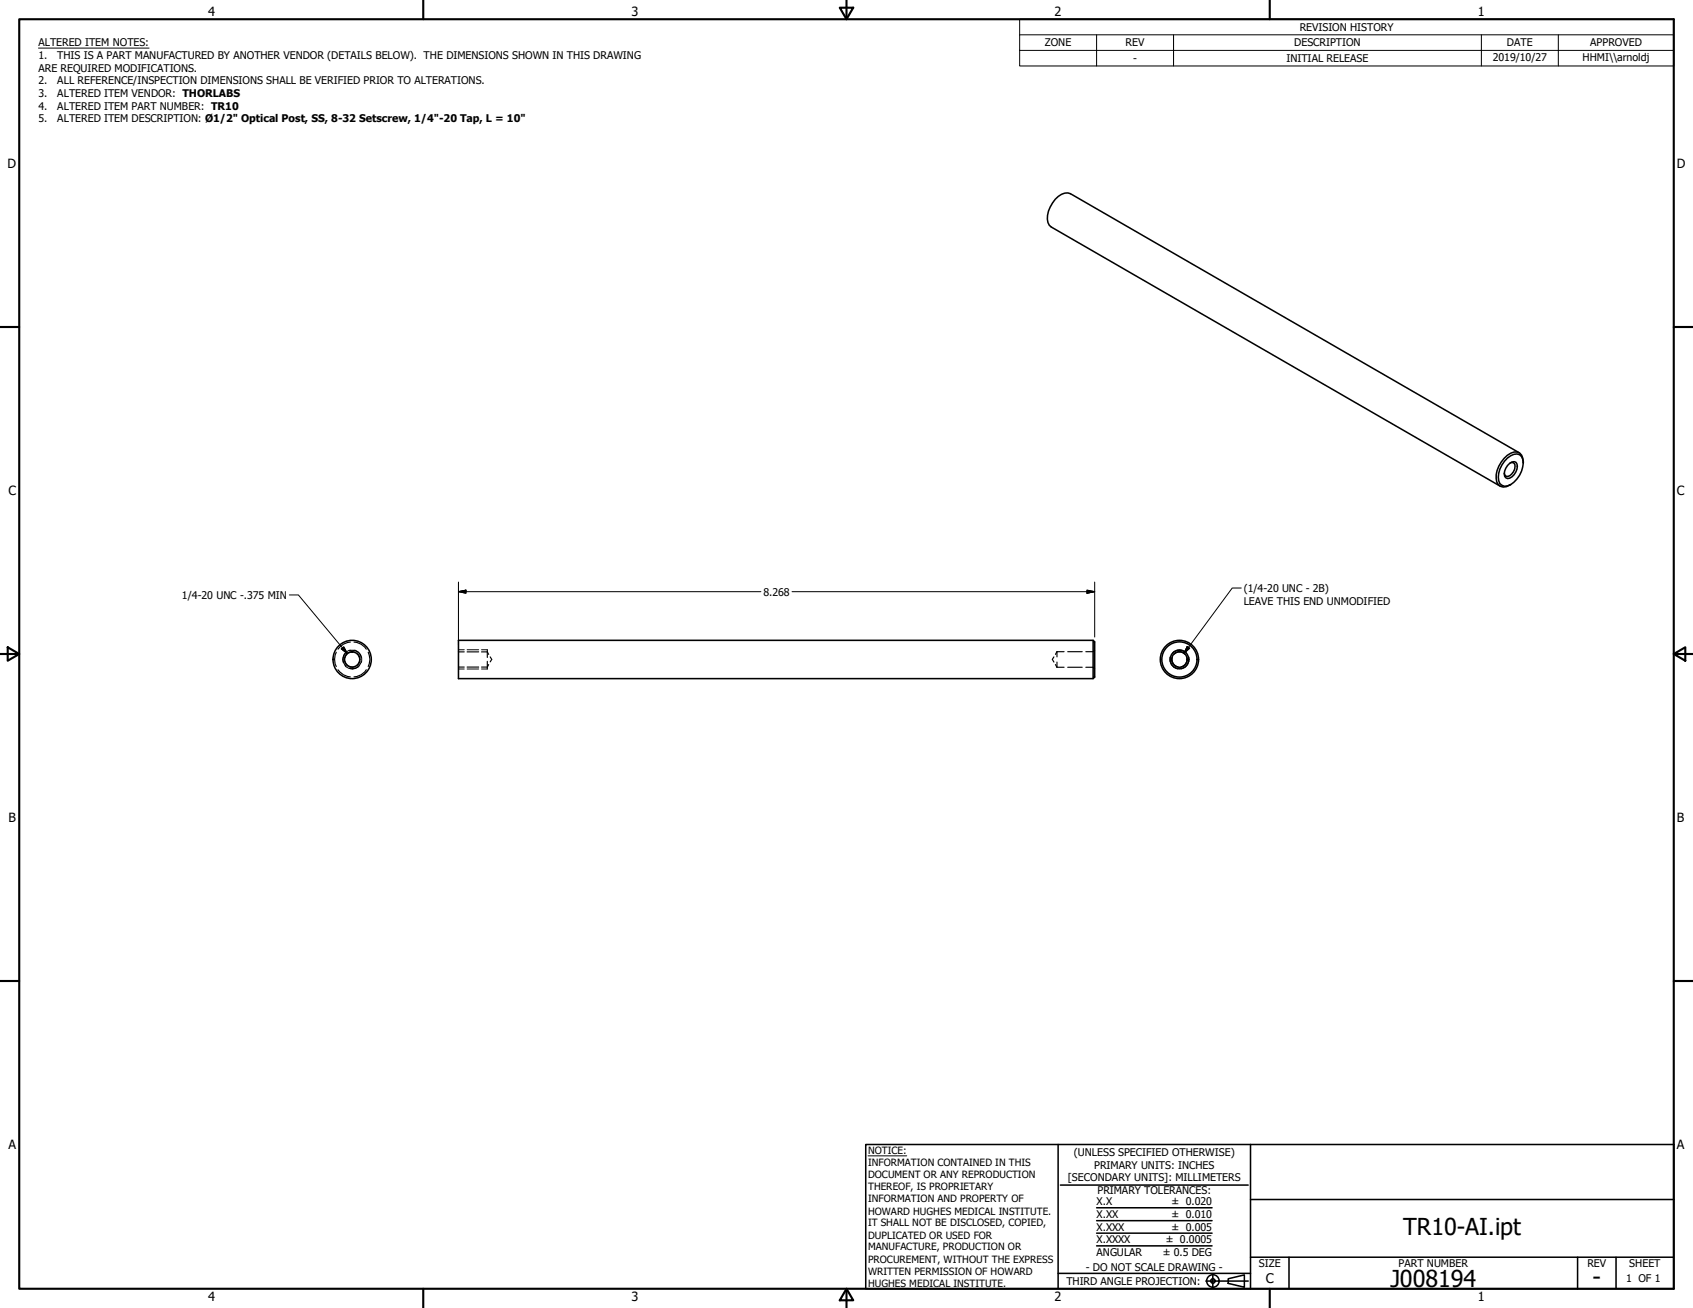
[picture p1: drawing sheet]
<svg xmlns="http://www.w3.org/2000/svg" width="559mm" height="432mm" viewBox="0 0 559 432" stroke-linecap="round" stroke-linejoin="round" font-family="sans-serif">
<!-- layer: Visible (ANSI) -->
<g fill="none" stroke="#000" stroke-width=".51">
<path d="M497.6 151.2a3.7 3.7 0 0 1 4-1.1 3.7 3.7 0 0 1 1 4 8.5 8.5 0 0 1-5 6.3 2.42 2.42 0 0 1-3.1-2.9 8.7 8.7 0 0 1 3.1-6.3zM498.3 153l1.4-.6a1.7 1.7 0 0 1 1 2.5 4.1 4.1 0 0 1-3.1 3.1 1.7 1.7 0 0 1-1-2.5l1-1.8zM498.5 152.8h1.1a2.61 2.61 0 0 1-.6 3.7l-1.4 .8-.5-.1-.6-1M501.5 149.5l-148.2-85.6a5.2 5.2 0 0 0-5.9 3.1 7 7 0 0 0-1.1 7.4l.7 .5 148.1 85.6M502.8 152.8a2.82 2.82 0 0 0-1-3 2.82 2.82 0 0 0-3.1-.2 9.2 9.2 0 0 0-4.7 9.5 2.83 2.83 0 0 0 4.7 .9M360.8 211.4l.5 .5v11.6l-.5 .5zM360.8 211.4h-209.5v12.6h209.5"/>
<circle cx="116.2" cy="217.7" r="2.51"/>
<circle cx="116.2" cy="217.7" r="6.3"/>
<circle cx="389.3" cy="217.7" r="6.3"/>
<circle cx="389.3" cy="217.7" r="5.8"/>
<circle cx="389.3" cy="217.7" r="3.1"/>
<circle cx="389.3" cy="217.7" r="2.57"/>
</g>
<!-- layer: Hidden (ANSI) -->
<g fill="none" stroke="#000" stroke-width=".38">
<path d="M111 215.3a5.1 5.1 0 0 0 0 4.7M113.8 218.2a2.4 2.4 0 0 0 3.2 1.9M114.2 215.5a3 3 0 0 0 0 4.5M115.3 214.8a2.95 2.95 0 0 1 3.9 2.3M115.6 212a5.4 5.4 0 0 0-4 2.3M116.8 212a5.1 5.1 0 0 1 4.1 2.3M117 215.3a2.38 2.38 0 0 0-3.2 1.9M117.9 215.8a2.42 2.42 0 0 1 0 3.8M119.2 218.3a2.95 2.95 0 0 1-3.9 2.3M121.5 215.3a5.1 5.1 0 0 1 0 4.7M151.3 215.2h1.9M154.2 215.2h3.8"/>
<path d="M158.9 215.2h1.9l.5 .8M160.8 214.5v2.5M160.8 218.3v2.6M161.3 219.4l-.5 .8h-1.9M161.8 216.9l.5 .8-.5 .8M347.9 216.9l-.6 .8 .6 .9M348.4 219.4l.5 .9M348.9 215.1v1.8M348.9 218.6v1.7M348.9 215.1l-.5 .9M348.9 215.1h2.3M352.4 215.1h4.8"/>
<path d="M361 215l-2.6 .1M361.3 214.6l-.2 .2M387 216.9a2.45 2.45 0 0 0 1.8 3.2M387.5 216a2.47 2.47 0 0 1 3.7 0M391.7 216.9a2.45 2.45 0 0 1-1.9 3.2M111.6 221.1a5.4 5.4 0 0 0 4 2.4M120.9 221.1a5.1 5.1 0 0 1-4.1 2.4M151.3 220.2h1.9M154.2 220.2h3.8M348.9 220.3h2.3M352.4 220.3h4.8M358.4 220.3l2.6 .1"/>
<path d="M361.1 220.6l.2 .2"/>
</g>
<!-- layer: Hidden Narrow (ANSI) -->
<path d="M113.9 219.8a3 3 0 0 0 4.7 0M115.6 214.6a3.1 3.1 0 0 0-2.3 4.1M116.9 214.6a3.1 3.1 0 0 1 2.4 4.1M151.3 214.5h1.9M154.2 214.5h3.8M158.9 214.5h1.9M386.3 216.7a3.1 3.1 0 0 0 2.4 4.1M387 215.6a3 3 0 0 1 4.6 0M392.3 216.7a3.1 3.1 0 0 1-2.3 4.1M151.3 220.9h1.9M154.2 220.9h3.8M158.9 220.9h1.9" fill="none" stroke="#000" stroke-width=".33"/>
<!-- layer: Border (ANSI) -->
<g fill="none" stroke="#000" stroke-width=".7">
<path d="M6.3 6.3h546.1v419.1h-546.1zM139.7 0v6.3M277.2 2.5h4.4l-2.2 3.8zM279.4 0v6.3M419.1 0v6.3M0 107.9h6.3M552.4 107.9h6.4M0 215.9h6.3M2.5 213.7l3.8 2.2-3.8 2.2zM552.4 215.9l3.9-2.2v4.4zM552.4 215.9h6.4M0 323.8h6.3"/>
<path d="M552.4 323.8h6.4M139.7 425.4v6.4M279.4 425.4l2.2 3.9h-4.4zM279.4 425.4v6.4M419.1 425.4v6.4"/>
</g>
<!-- layer: Title (ANSI) -->
<g fill="none" stroke="#000" stroke-width=".51">
<path d="M285.8 377.8h266.6v47.6h-266.6zM349.2 377.8v47.6M412.7 377.8v47.6M350 391.2h62M361.9 398.7h38.1M412.7 396h139.7M361.9 411.3h38.1M361.9 407.1h38.1M361.9 403h38.1M412.7 415h139.7M425.4 415v10.4M520.7 415v10.4"/>
<path d="M533.4 415v10.4M349.2 420.4h63.5M398 422.9h14M400.3 420.6v4.6M405.4 422.1l5.3-1.2v4l-5.3-1.2z"/>
<circle cx="400.3" cy="422.9" r="2.06"/>
<circle cx="400.3" cy="422.9" r=".73"/>
</g>
<path d="M286.5 381.6h12.8" fill="none" stroke="#000" stroke-width=".33"/>
<!-- layer: Symbol (ANSI) -->
<g fill="none" stroke="#000" stroke-width=".33">
<path d="M12.7 15.9h36.5M336.5 11.5v-5.2h215.9v5.2M336.5 16.6h215.9M361.9 11.5v10.3M387.3 11.5v10.3M488.9 11.5v10.3M514.3 11.5v10.3M552.4 11.5h-215.9v5.1M552.4 11.5v10.3h-215.9v-5.2M95.5 196.4h3l16.2 19.4M409.7 194.1h-3l-15.9 21.6M112.6 214.2l.9-.6 1.2 2.2z"/>
<path d="M391.9 213.4l.8 .6-1.9 1.7z"/>
</g>
<!-- layer: Dimension (ANSI) -->
<path d="M151.3 195.3l2.5-.5v1zM151.3 195.3h99.8M151.3 192.2v20.7M261.4 195.3h99.9M358.8 194.8l2.5 .5-2.5 .5zM361.3 192.2v18.1" fill="none" stroke="#000" stroke-width=".33"/>
<path d="M151.3 195.3l2.5-.5zM151.3 195.3l2.5-.5v1zM358.8 195.8l2.5-.5zM358.8 194.8l2.5 .5-2.5 .5z" fill="#000" stroke="#000" stroke-width=".33"/>
<!-- layer: Symbol (ANSI) -->
<path d="M112.6 214.2l2.1 1.6zM112.6 214.2l.9-.6 1.2 2.2zM391.9 213.4l-1.1 2.3zM391.9 213.4l.8 .6-1.9 1.7z" fill="#000" stroke="#000" stroke-width=".33"/>
<g font-size="7.7">
<text x="463.2" y="407.6">TR10-AI.ipt</text>
<text x="458.9" y="424.8">J008194</text>
<text x="525.7" y="424.4">-</text>
</g>
<text font-size="4.4" x="417.8" y="423.5">C</text>
<g font-size="4.2">
<text x="68.7" y="5.3">4</text>
<text x="208.4" y="5.3">3</text>
<text x="348.1" y="5.3">2</text>
<text x="487.8" y="5.3">1</text>
<text x="2.5" y="55.5">D</text>
<text x="553.5" y="55.5">D</text>
<text x="2.8" y="163.4">C</text>
<text x="553.5" y="163.4">C</text>
<text x="2.9" y="271.4">B</text>
<text x="553.5" y="271.4">B</text>
<text x="2.8" y="379.3">A</text>
<text x="553.5" y="379.3">A</text>
<text x="68.7" y="429.5">4</text>
<text x="208.4" y="429.6">3</text>
<text x="348.1" y="429.6">2</text>
<text x="487.8" y="429.5">1</text>
</g>
<g font-size="3.5">
<text x="429" y="10.2">REVISION HISTORY</text>
<text x="12.7" y="15.3">ALTERED ITEM NOTES:</text>
<text x="344.9" y="15.3">ZONE</text>
<text x="371.5" y="15.3">REV</text>
<text x="427.2" y="15.3">DESCRIPTION</text>
<text x="497.4" y="15.3">DATE</text>
<text x="524.9" y="15.3">APPROVED</text>
<text x="12.7" y="19.5">1.</text>
<text x="12.7" y="23.7">ARE REQUIRED MODIFICATIONS.</text>
<text x="18.9" y="19.5">THIS IS A PART MANUFACTURED BY ANOTHER VENDOR (DETAILS BELOW). THE DIMENSIONS SHOWN IN THIS DRAWING</text>
<text x="374" y="20.3">-</text>
<text x="424.6" y="20.4">INITIAL RELEASE</text>
<text x="492.7" y="20.3">2019/10/27</text>
<text x="522.4" y="20.1">HHMI\\arnoldj</text>
<text x="12.7" y="27.8">2.</text>
<text x="18.9" y="27.8">ALL REFERENCE/INSPECTION DIMENSIONS SHALL BE VERIFIED PRIOR TO ALTERATIONS.</text>
<text x="12.7" y="32">3.</text>
<text x="18.9" y="32">ALTERED ITEM VENDOR: THORLABS</text>
<text x="12.7" y="36.2">4.</text>
<text x="12.7" y="40.4">5.</text>
<text x="18.9" y="36.2">ALTERED ITEM PART NUMBER: TR10</text>
<text x="18.9" y="40.4">ALTERED ITEM DESCRIPTION: Ø1/2&quot; Optical Post, SS, 8-32 Setscrew, 1/4&quot;-20 Tap, L = 10&quot;</text>
<text x="60.1" y="197.7">1/4-20 UNC -.375 MIN</text>
<text x="252" y="196.6">8.268</text>
<text x="410.5" y="195.4">(1/4-20 UNC - 2B)</text>
<text x="410.5" y="199.8">LEAVE THIS END UNMODIFIED</text>
<text x="354.5" y="381.6">(UNLESS SPECIFIED OTHERWISE)</text>
<text x="352.5" y="390">[SECONDARY UNITS]: MILLIMETERS</text>
<text x="361.1" y="385.8">PRIMARY UNITS: INCHES</text>
<text x="362.3" y="394.1">PRIMARY TOLERANCES:</text>
<text x="361.9" y="397.9">X.X</text>
<text x="386.7" y="398">± 0.020</text>
<text x="361.9" y="402.1">X.XX</text>
<text x="361.9" y="406.3">X.XXX</text>
<text x="386.7" y="402.1">± 0.010</text>
<text x="386.7" y="406.3">± 0.005</text>
<text x="361.9" y="410.5">X.XXXX</text>
<text x="384.7" y="410.5">± 0.0005</text>
<text x="358.4" y="419.7">- DO NOT SCALE DRAWING -</text>
<text x="361.9" y="414.6">ANGULAR</text>
<text x="383.8" y="414.7">± 0.5 DEG</text>
<text x="415.5" y="418.4">SIZE</text>
<text x="461.6" y="418.3">PART NUMBER</text>
<text x="523.9" y="418.3">REV</text>
<text x="537.8" y="418.4">SHEET</text>
<text x="352" y="424.2">THIRD ANGLE PROJECTION:</text>
<text x="536.7" y="423.2">1 OF 1</text>
</g>
<g font-size="3.3">
<text x="286.5" y="381.1">NOTICE:</text>
<text x="286.5" y="385">INFORMATION CONTAINED IN THIS</text>
<text x="286.5" y="389">DOCUMENT OR ANY REPRODUCTION</text>
<text x="286.5" y="392.9">THEREOF, IS PROPRIETARY</text>
<text x="286.5" y="396.9">INFORMATION AND PROPERTY OF</text>
<text x="286.5" y="400.9">HOWARD HUGHES MEDICAL INSTITUTE.</text>
<text x="286.5" y="404.9">IT SHALL NOT BE DISCLOSED, COPIED,</text>
<text x="286.5" y="408.9">DUPLICATED OR USED FOR</text>
<text x="286.5" y="412.8">MANUFACTURE, PRODUCTION OR</text>
<text x="286.5" y="416.8">PROCUREMENT, WITHOUT THE EXPRESS</text>
<text x="286.5" y="420.8">WRITTEN PERMISSION OF HOWARD</text>
<text x="286.5" y="424.8">HUGHES MEDICAL INSTITUTE.</text>
</g>
</svg>
